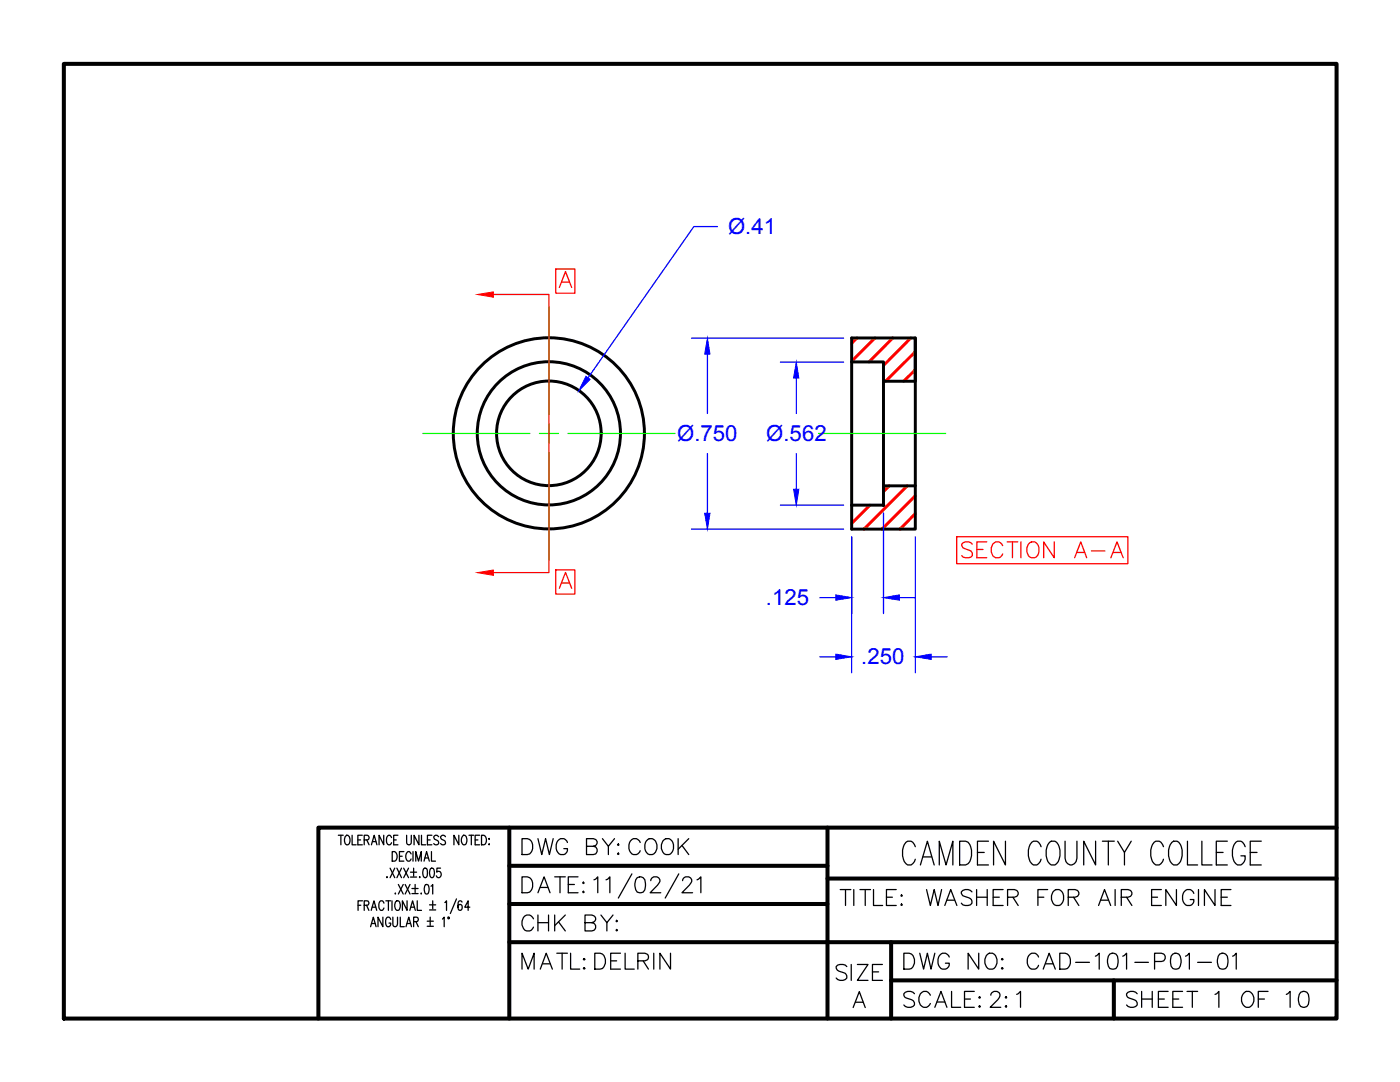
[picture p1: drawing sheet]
<svg xmlns="http://www.w3.org/2000/svg" width="279mm" height="216mm" viewBox="0 0 279 216" stroke-linecap="round" stroke-linejoin="round" font-family="sans-serif">
<!-- layer: OBJECT -->
<g fill="none" stroke="#000" stroke-width=".59">
<path d="M176.3 76.1v20.8M182.7 67.4v38.2h-12.7v-38.2h12.7v8.7h-6.4v-3.9h-6.3M182.7 96.9h-6.4v3.9h-6.3"/>
<circle cx="109.5" cy="86.5" r="19.1"/>
<circle cx="109.5" cy="86.5" r="14.3"/>
<circle cx="109.5" cy="86.5" r="10.4"/>
</g>
<path d="M171 67.4l-1 1.1M174.6 67.4l-4.6 4.7M178.2 67.4l-4.8 4.8M181.8 67.4l-5.5 5.5M182.7 70.2l-6 5.9M182.7 73.8l-2.4 2.3M177.5 96.9l-1.2 1.2M181.1 96.9l-8.7 8.7M182.7 98.9l-6.7 6.7M170 100.8h.1M173.6 100.8l-3.6 3.6M182.7 102.5l-3.1 3.1" fill="none" stroke="#f00" stroke-width=".59"/>
<circle cx="176.3" cy="100.8" r=".25" fill="#000" stroke="#000" stroke-width=".2"/>
<!-- layer: CENTER -->
<path d="M109.6 61.3v21.4M84.4 86.5h21.3M107.7 86.5h3.8M109.6 84.6v3.8M109.6 90.3v21.4M113.4 86.5h21.3M163.4 86.5h25.4" fill="none" stroke="#0f0" stroke-width=".25"/>
<!-- layer: BORDER -->
<path d="M12.7 12.7h254v190.5h-254z" fill="none" stroke="#000" stroke-width=".8"/>
<!-- layer: TITLE BLOCK -->
<path d="M101.6 165.1v38.1M101.6 172.8h63.5M165.1 165.1v38.1M165.1 175.3h101.6M266.7 165.1h-203.2v38.1M101.6 188h165.1M101.6 180.4h63.5M177.8 188v15.2M177.8 195.6h88.9" fill="none" stroke="#000" stroke-width=".8"/>
<!-- layer: TITLE TEXT -->
<g fill="none" stroke="#000" stroke-width=".25">
<path d="M67.5 166.7h1M68 166.7v1.9M68.9 167l.3-.3h.2a1.25 1.25 0 0 1 0 1.9 1.02 1.02 0 0 1-.5-1.6zM70.3 166.7v1.9h.8M71.4 167.6h.6M72.3 166.7h-.9v1.9h.9M72.3 179.7h-.8v2M72.7 167.6l.8-.1 .2-.3-.2-.4-.8-.1v1.9M73.2 167.6l.5 1M74.1 168.6l.6-1.9 .5 1.9M74.3 167.9h.7M76.6 166.7v1.9l-1-1.9v1.9"/>
<path d="M77 179.7h1M77.2 174.9v.2l.1-.1M77.5 179.7v2M77.9 173.2l.9 1.9M78.1 167.1l-.3-.4a1.03 1.03 0 0 0-.5 1.6 .47 .47 0 0 0 .5 .3 .47 .47 0 0 0 .3-.5M78.2 179.7v2M78.3 169.9a1.03 1.03 0 0 1 1 .7 1.03 1.03 0 0 1-.3 1.1l-.7 .1zM78.6 167.6h.5M78.8 173.2l-.9 1.9M78.9 178.2l-.1 .1h.2M79.2 173.2l.9 1.9M79.4 166.7h-.8v1.9h.8"/>
<path d="M79.5 176.5l1 1.9M79.7 170.9h.6M80.1 173.2l-.9 1.9M80.5 176.5l-1 1.9M80.6 173.2l.9 1.9M80.6 169.9h-.9v1.9h.9M80.9 176.5l.9 1.9M81.2 166.7v1.4a.47 .47 0 0 0 .4 .5 .47 .47 0 0 0 .5-.5v-1.4M81.2 179.7v2l-.9-2v2M81.5 173.2l-.9 1.9M81.8 176.5l-.9 1.9M81.9 174h1.2"/>
<path d="M81.9 175h1.2M82 170.4l-.3-.5h-.3a1.25 1.25 0 0 0 0 1.9 .52 .52 0 0 0 .6-.4M82.2 177.3h1.2M82.2 178.3h1.2M82.4 169.9v1.9M82.6 173.2v1.6M82.8 176.5v1.6M83 171.8v-1.9l.5 1.9 .6-1.9v1.9M83.3 179.7v2h.8M83.6 166.7v1.9l-1-1.9v1.9M83.8 174.9v.2v-.1M84.1 178.2l-.1 .1h.1"/>
<path d="M84.1 166.7v1.9h.9M84.6 173.3l.3-.1a.85 .85 0 0 1 .4 1.1l-.2 .7-.3 .1a1.46 1.46 0 0 1-.2-1.8zM84.6 171.8l.5-1.9 .6 1.9M84.8 171.2h.7M84.9 176.6l.3-.1a1.1 1.1 0 0 1 .4 1.5l-.2 .3-.3 .1a1.21 1.21 0 0 1-.3-1.6zM85.3 167.6h.6M85.9 173.3l.4-.1a1.27 1.27 0 0 1 0 1.9h-.2a1.46 1.46 0 0 1-.2-1.8zM86 176.8l.4-.3v1.9M86.1 169.9v1.9h.8M86.2 166.7h-.9v1.9h.9M86.4 179.7v1.7M87.5 167a.53 .53 0 0 0-.4-.4 .53 .53 0 0 0-.5 .4l.1 .4 .7 .4a.46 .46 0 0 1 .1 .4 .46 .46 0 0 1-.3 .4h-.3l-.3-.3"/>
<path d="M87.9 173.2h-.7v.8a.58 .58 0 0 1 .9 .5 .58 .58 0 0 1-.9 .5l-.1-.2M88.9 167a.53 .53 0 0 0-.5-.4 .53 .53 0 0 0-.5 .4l.2 .4 .7 .4 .1 .5a.57 .57 0 0 1-1 0M91.1 179.4l-1.2 2.9M91.6 166.7v1.9l-1-1.9v1.9M92.4 166.8l.1-.1a.92 .92 0 0 1 .6 1.4 .47 .47 0 0 1-.5 .5 .47 .47 0 0 1-.4-.5l-.1-.7zM93.6 166.7h.9M94.1 166.7v1.9M94.8 167.6h.6M95.7 166.7h-.9v1.9h.9M96.1 166.7a1.03 1.03 0 0 1 1 .6 1.03 1.03 0 0 1-.3 1.2l-.7 .1zM97.5 168.5h.2zM97.6 167.3v.2z"/>
<path d="M104.2 175h1a1.8 1.8 0 0 1 .5 3l-1.5 .1zM107.4 178.1l1.2-3.1 1.2 3.1M107.8 177.1h1.5M110.7 175h2.1M111.8 175v3.1M113.4 176.5h1.2M115.4 175h-2v3.1h2M116.4 176l.2 .2-.2 .1-.1-.1zM116.4 177.8l.2 .2-.2 .1-.1-.1zM118.5 175.6l.4-.2 .4-.4v3.1M120.9 175.6l.4-.2 .4-.4v3.1M126.1 174.4l-2.7 4.8"/>
<path d="M127.2 175.1a1.03 1.03 0 0 1 1.5 .5 2.76 2.76 0 0 1-.3 2.4 1.05 1.05 0 0 1-1.5-.5 2.48 2.48 0 0 1 .3-2.4zM129.9 175.7a.84 .84 0 0 1 .6-.7h.6a.79 .79 0 0 1 .4 1.2l-1.7 1.9h2.1M135.5 174.4l-2.7 4.8M136.2 175.7a.84 .84 0 0 1 .6-.7h.7a.79 .79 0 0 1 .4 1.2l-1.8 1.9h2.1M139.1 175.6l.8-.6v3.1M71.5 180.6h.5M72.7 180.6h.8l.1-.3-.1-.5-.8-.1v2M73.2 180.6l.4 1.1M74 184.9l.5-1.9 .6 1.9M74.1 181.7l.5-2 .6 2M74.2 184.3h.6M74.3 181h.7"/>
<path d="M76.4 183v1.9l-1-1.9v1.9M76.6 180.2a.49 .49 0 0 0-.7-.4 1.39 1.39 0 0 0 .1 1.9 .52 .52 0 0 0 .6-.5M78 183.5a.49 .49 0 0 0-.8-.4 1.39 1.39 0 0 0 .1 1.8 .55 .55 0 0 0 .7-.7h-.4M78.4 183v1.7a.44 .44 0 0 0 .4 .2 .44 .44 0 0 0 .4-.2l.1-1.7M78.9 180a.47 .47 0 0 1 .5-.3 .47 .47 0 0 1 .4 .5v1a.45 .45 0 0 1-.2 .4 .45 .45 0 0 1-.5 0l-.3-.7zM79.9 183v1.9h.8M81 184.9l.6-1.9 .5 1.9M81.2 184.3h.7M81.8 181.7l.5-2 .6 2M82 181h.7M82.6 183.9l.8-.1 .1-.2-.1-.5-.8-.1v1.9M83 183.9l.5 1"/>
<path d="M85.3 183.8h1.2M85.3 184.8h1.2M85.7 180.6h1.3M85.7 181.6h1.3M85.9 183v1.7M88.3 183.4l.3-.4v1.9M88.8 180.1l.3-.4v2M89.4 183h.2l-.1 .3zM92.2 180a.4 .4 0 0 0-.6-.2l-.2 .8 .2 1a.57 .57 0 0 0 .7-.4 .57 .57 0 0 0-.4-.7l-.3 .1-.2 .4M93.8 181h-1l.6-1.3v2M170.7 200h1.6M170.3 201l1.2-3.1 1.2 3.1"/>
</g>
<!-- layer: CENTER -->
<path d="M12.7 12.7h254v190.5h-254z" fill="none" stroke="#000" stroke-width=".2"/>
<!-- layer: DIMENSIONS -->
<g fill="none" stroke="#00f" stroke-width=".25">
<path d="M143.2 45.2h-4.7l-21.2 30.2M138 67.5h30.4M141.2 70.7v11.8M155.7 72.3h12.7M158.9 75.4v7.1M141.2 90.5v11.9M158.9 90.5v7.1M138 105.6h30.4M155.7 100.8h12.7M163.6 119.3h3.2M170 107.1v27.1M176.3 102.4v20"/>
<path d="M179.5 119.3h3.2M182.7 107.1v27.1M163.6 131.1h3.2M185.8 131.1h3.2"/>
</g>
<g fill="#00f" stroke="#00f" stroke-width=".2">
<path d="M141.2 67.5l.5 3.2h-1.1z"/>
<path d="M140.6 102.4h1.1l-.5 3.2z"/>
<path d="M158.9 72.3l.5 3.1h-1z"/>
<path d="M158.4 97.6h1l-.5 3.2z"/>
<path d="M166.8 130.5l3.2 .6-3.2 .5z"/>
<path d="M182.7 131.1l3.1-.6v1.1z"/>
<path d="M176.3 119.3l3.2-.6v1.1z"/>
<path d="M166.8 118.7l3.2 .6-3.2 .5z"/>
<path d="M116.9 75.1l.9 .6-2.3 2.3z"/>
</g>
<g fill="#f00" stroke="#f00" stroke-width=".2">
<path d="M95.3 114.3l3.2-.6v1.1z"/>
<path d="M95.3 58.8l3.2-.5v1z"/>
</g>
<path d="M98.5 58.8h11.1v55.5h-11.1M110.9 53.7h3.8v4.8h-3.8zM111.6 57.4l1.3-3.2 1.2 3.2M112.1 56.3h1.5M110.9 113.7h3.8v4.8h-3.8zM111.6 117.4l1.3-3.2 1.2 3.2M112.1 116.3h1.5M190.9 107.1h34.2v5.4h-34.2z" fill="none" stroke="#f00" stroke-width=".25"/>
<text font-size="8.8" x="179.2" y="173.9">CAMDEN COUNTY COLLEGE</text>
<text font-size="6.6" fill="#f00" x="191.2" y="112.5">SECTION A-A</text>
<g font-size="6.6">
<text x="103.4" y="171.8">DWG BY:COOK</text>
<text x="166.9" y="182">TITLE: WASHER FOR AIR ENGINE</text>
<text x="103.4" y="187">CHK BY:</text>
<text x="103.4" y="194.7">MATL:DELRIN</text>
<text x="166.2" y="196.8">SIZE</text>
<text x="179.6" y="194.7">DWG NO: CAD-101-P01-01</text>
<text x="179.6" y="202.1">SCALE:2:1</text>
<text x="224" y="202.1">SHEET 1 OF 10</text>
</g>
<g font-size="4.4" fill="#00f">
<text x="145.3" y="46.7">Ø.41</text>
<text x="135.1" y="88.1">Ø.750</text>
<text x="152.9" y="88.1">Ø.562</text>
<text x="152.9" y="120.8">.125</text>
<text x="171.9" y="132.6">.250</text>
</g>
</svg>
